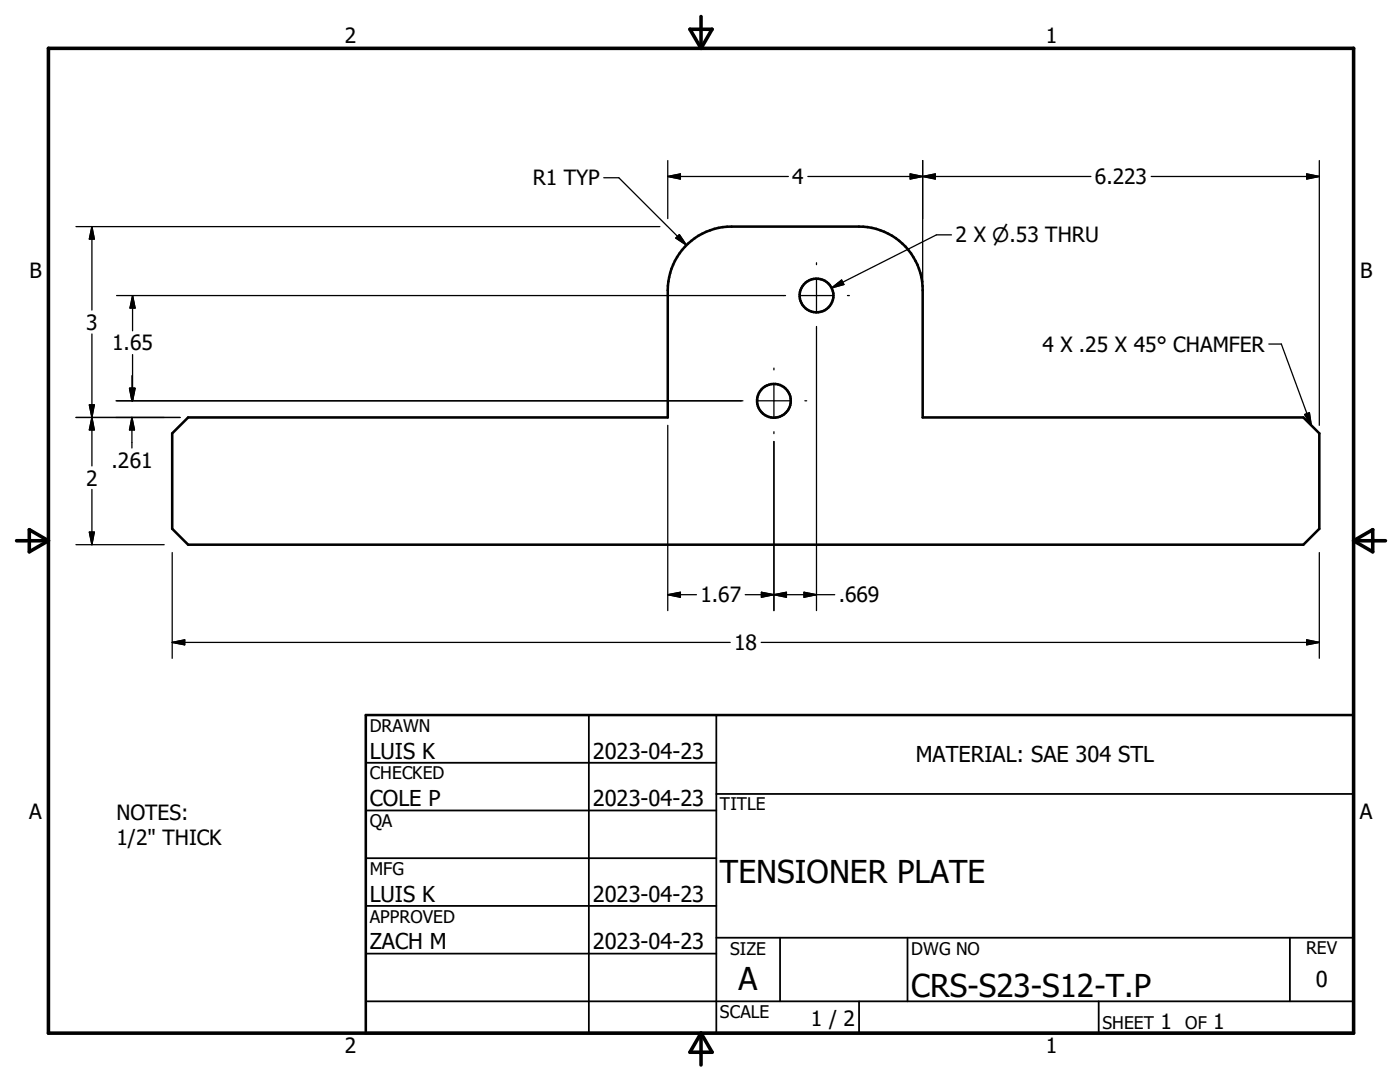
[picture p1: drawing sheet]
<svg xmlns="http://www.w3.org/2000/svg" width="279mm" height="216mm" viewBox="0 0 279 216" stroke-linecap="round" stroke-linejoin="round" font-family="sans-serif">
<g fill="none" stroke="#000" stroke-width=".51">
<path d="M34.4 86.5l3.1-3.2h95.8v-25.4a12.7 12.7 0 0 1 12.7-12.7h25.4a12.7 12.7 0 0 1 12.7 12.7v25.4h76l3.2 3.2v19l-3.2 3.2h-222.6l-3.1-3.2zM73 142.7h197.1v63.5h-197.1z"/>
<circle cx="163" cy="59" r="3.4"/>
<circle cx="154.4" cy="80" r="3.4"/>
</g>
<path d="M9.7 9.6h260.4v196.6h-260.4zM137.7 5.8h4.4l-2.2 3.8zM139.9 3.3v6.3M3.3 107.9h6.4M5.8 105.7l3.9 2.2-3.9 2.2zM270.1 107.9h6.4M270.1 107.9l3.9-2.2v4.4zM139.9 206.2v6.3M139.9 206.2l2.2 3.8h-4.4z" fill="none" stroke="#000" stroke-width=".71"/>
<g fill="none" stroke="#000" stroke-width=".36">
<path d="M73 152.2h70M117.5 142.7v63.5M143 158.4h127.1M143 142.7v63.5M73 161.7h70M73 171.2h70M73 180.8h70M73 190.3h70M73 199.8h197.1M143 187.1h127.1M155.7 187.1v12.7M171.4 199.8v6.4"/>
<path d="M181.1 187.1v12.7M219.3 199.8v6.4M257.4 187.1v12.7"/>
</g>
<g fill="none" stroke="#000" stroke-width=".25">
<path d="M120.5 35.5h3l13.5 13.4M133.3 35.2h24M133.3 35.2l2.5-.5v1zM133.3 32v11.6M161.2 35.2h56.5M181.6 34.7v1l5.1-1v1zM184.1 32v24.3M229.7 35.2h33.6M260.8 34.7l2.5 .5-2.5 .5zM263.3 32v52.9M15.2 45.2h116.5M18.3 45.2v16.7"/>
<path d="M18.3 45.2l.5 2.5h-1zM23.3 59h133.5M26.5 59v7M26.5 59l.5 2.5h-1.1zM134.9 47.5l.7-.7 1.4 2.1zM159.8 59h6.3M162.9 52.4v.4M162.9 55.8v6.4M166 57.5l2-1.6 .4 .9zM169.1 59h.4M189.9 46.9h-3l-20.9 10.6M18.3 66.6v26.4"/>
<path d="M23.1 80h125.2M25.9 77.5l.6 2.5M26.3 75v5M26.3 80l-.5-2.5h1.2l-.5 2.5M26.5 70.8v9.2M26.8 77.5l-.5 2.5M151.3 80h6.3M154.5 73.4v.4M154.5 76.8v6.3M160.6 80h.4M162.9 65.1v56.7M253.2 68.6h2.5l6 16.3"/>
<path d="M15.2 83.3h20.7M17.8 80.8h1l-.5 2.5zM18.3 97.7v11M18.3 83.3l.5 2.5h-1zM26.3 83.3l.5 2.5h-1zM26.3 83.3v6.1M133.3 84.9v36.9M154.5 86.1v.4M154.5 88.1v33.7M260.4 82.7l.9-.3 .4 2.5zM15.2 108.7h17.6M17.8 106.2h1l-.5 2.5z"/>
<path d="M34.4 110.3v21.1M133.3 118.7l2.5-.5v1zM133.3 118.7h5.7M148.7 118.7h17.9M152 118.2l2.5 .5-2.5 .5zM154.5 118.7l2.4-.5v1zM160.5 118.2l2.4 .5-2.4 .5zM263.3 110.3v21.1M34.4 128.2h111.3M34.4 128.2l2.5-.5v1zM151.9 128.2h111.4M260.8 127.7l2.5 .5-2.5 .5z"/>
</g>
<g fill="#000" stroke="#000" stroke-width=".25">
<path d="M133.3 35.2l2.5-.5v1zM181.6 34.7l2.5 .5-2.5 .5zM184.1 35.2l2.6-.5v1zM260.8 34.7l2.5 .5-2.5 .5zM18.3 45.2l.5 2.5h-1zM134.9 47.5l.7-.7 1.4 2.1zM166 57.5l2-1.6 .4 .9zM25.8 77.5h1l-.5 2.5zM25.9 77.5h1.1l-.5 2.5zM26.5 59l.5 2.5h-1.1zM17.8 80.8h1l-.5 2.5zM18.3 83.3l.5 2.5h-1z"/>
<path d="M26.3 83.3l.5 2.5h-1zM260.4 82.7l.9-.3 .4 2.5zM17.8 106.2h1l-.5 2.5zM133.3 118.7l2.5-.5v1zM152 118.2l2.5 .5-2.5 .5zM154.5 118.7l2.4-.5v1zM160.5 118.2l2.4 .5-2.4 .5zM34.4 128.2l2.5-.5v1zM260.8 127.7l2.5 .5-2.5 .5z"/>
</g>
<g font-size="6.3">
<text x="143.7" y="176.1">TENSIONER PLATE</text>
<text x="147.4" y="197.6">A</text>
<text x="181.9" y="198.9">CRS-S23-S12-T.P</text>
</g>
<g font-size="4.4">
<text x="73.8" y="151.4">LUIS K</text>
<text x="118.3" y="151.4">2023-04-23</text>
<text x="182.8" y="152.1">MATERIAL: SAE 304 STL</text>
<text x="73.8" y="160.9">COLE P</text>
<text x="118.3" y="160.9">2023-04-23</text>
<text x="73.8" y="179.9">LUIS K</text>
<text x="118.3" y="179.9">2023-04-23</text>
<text x="73.8" y="189.4">ZACH M</text>
<text x="118.3" y="189.4">2023-04-23</text>
<text x="262.6" y="196.9">0</text>
</g>
<g font-size="4.2">
<text x="68.8" y="8.7">2</text>
<text x="208.7" y="8.7">1</text>
<text x="106.3" y="37">R1 TYP</text>
<text x="158.1" y="36.7">4</text>
<text x="218.5" y="36.7">6.223</text>
<text x="190.7" y="48.3">2 X n.53 THRU</text>
<text x="5.9" y="55.5">B</text>
<text x="271.4" y="55.5">B</text>
<text x="17.2" y="65.8">3</text>
<text x="22.4" y="69.9">1.65</text>
<text x="208" y="70.2">4 X .25 X 45° CHAMFER</text>
<text x="22.3" y="93.3">.261</text>
<text x="17.2" y="96.9">2</text>
<text x="139.8" y="120.2">1.67</text>
<text x="167.4" y="120.2">.669</text>
<text x="146.5" y="129.7">18</text>
<text x="5.8" y="163.4">A</text>
<text x="23.2" y="163.6">NOTES:</text>
<text x="271.4" y="163.4">A</text>
<text x="23.2" y="168.6">1/2&quot; THICK</text>
<text x="161.8" y="204.7">1 / 2</text>
<text x="231.6" y="205.3">1</text>
<text x="242.1" y="205.3">1</text>
<text x="68.8" y="210.2">2</text>
<text x="208.7" y="210.2">1</text>
</g>
<g font-size="3.5">
<text x="73.8" y="146">DRAWN</text>
<text x="73.8" y="155.5">CHECKED</text>
<text x="143.7" y="161.7">TITLE</text>
<text x="73.8" y="165.1">QA</text>
<text x="73.8" y="174.6">MFG</text>
<text x="73.8" y="184.1">APPROVED</text>
<text x="145.7" y="190.5">SIZE</text>
<text x="181.9" y="190.5">DWG NO</text>
<text x="260.6" y="190.4">REV</text>
<text x="143.7" y="203.1">SCALE</text>
<text x="220" y="205.3">SHEET</text>
<text x="236.5" y="205.3">OF</text>
</g>
</svg>
